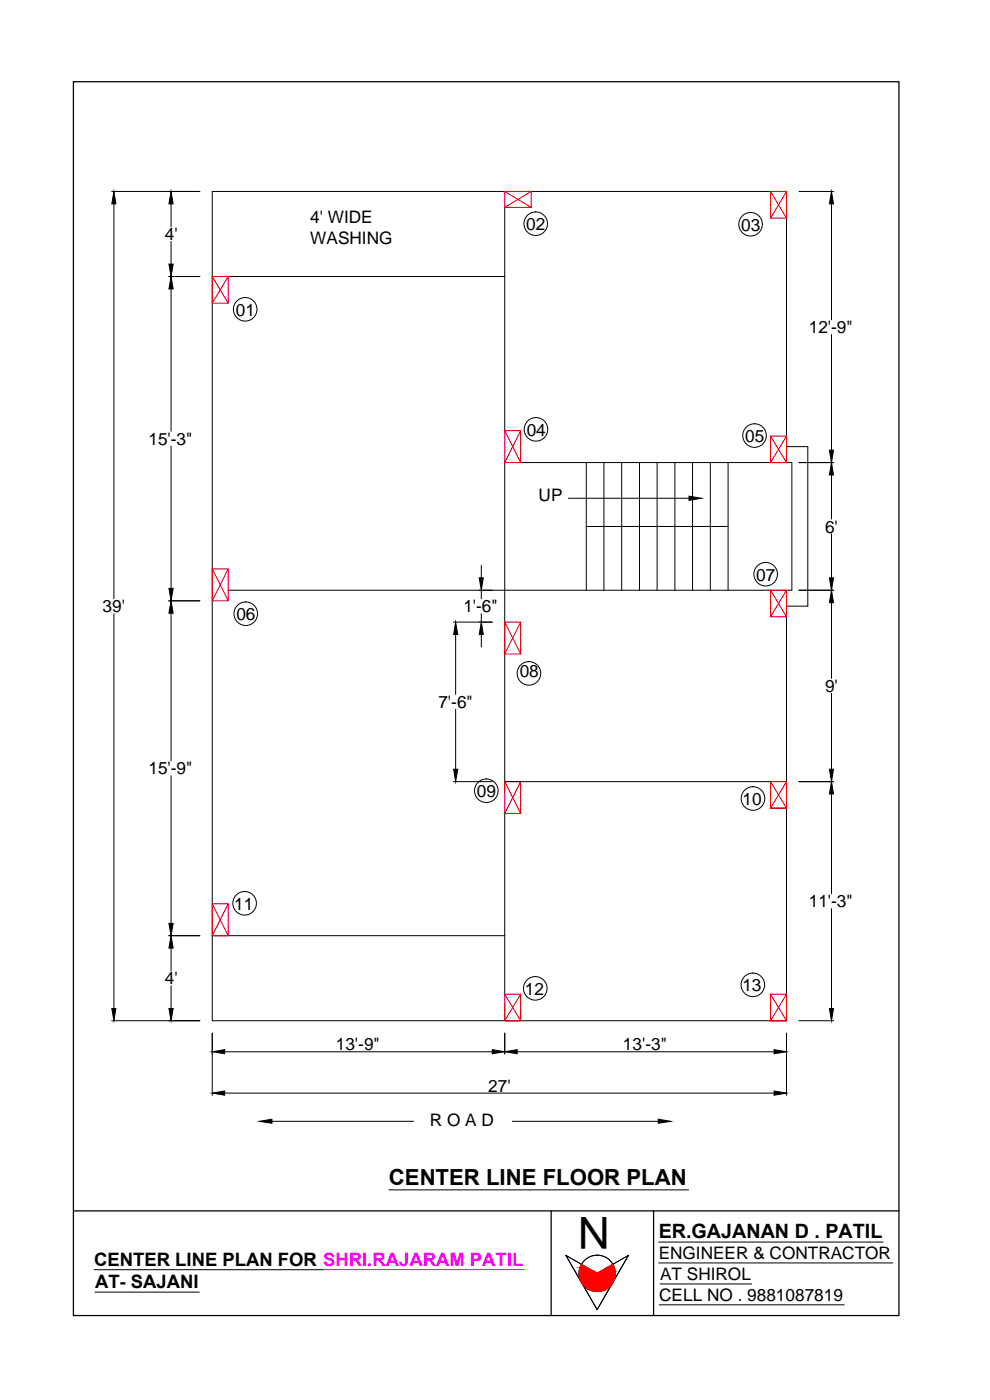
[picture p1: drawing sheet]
<svg xmlns="http://www.w3.org/2000/svg" width="297mm" height="420mm" viewBox="0 0 297 420" stroke-linecap="round" stroke-linejoin="round" font-family="sans-serif">
<!-- layer: 0 -->
<g fill="none" stroke="#000" stroke-width=".3">
<path d="M33.5 57.5h26.5M63.7 57.5h172.3v76.5h6.4v47.9h-6.4v124.4h-172.3zM239.7 57.5h10.4M34.2 61.2v118.5M51.3 61.2v6.8M51.3 72.4v6.9M151.4 62.2v67.1M249.5 61.2v34.7M50.6 83h9.4M51.3 86.7v42.7M63.7 83h87.7M249.5 100.4v34.7"/>
<path d="M51.3 133.9v42.7M151.4 138.8v99M156.2 138.8h81.4v38.3h-169.1M175.9 138.8v38.3M181.2 138.8v38.3M186.5 138.8v38.3M191.9 138.8v38.3M197.2 138.8v38.3M202.5 138.8v38.3M207.8 138.8v38.3M213.1 138.8v38.3M218.5 138.8v38.3"/>
<path d="M239.7 138.8h10.4M170.5 149.5h36.2M175.9 158h42.6M249.5 142.6v13.2M144.4 169.7v3.7M144.4 177.1v2.6M239.7 177.1h10.4M249.5 160.2v13.2M34.2 184.2v118.5M50.6 180.3h9.4M51.3 184v44.4M136.1 186.7h11.6"/>
<path d="M136.7 190.4v18M144.4 184.2v2.5M144.4 190.4v3.8M231.2 180.3v4.8M249.5 180.9v22.7M136.7 212.9v18M249.5 208.1v22.8M51.3 232.8v44.3M136.1 234.6h11.6M151.4 234.6h79.8M231.2 237.8v4.7h4.8v-3.1M239.7 234.6h10.4"/>
<path d="M249.5 238.3v29.9M151.4 244.2v54.2M249.5 272.7v30M50.6 280.8h9.4M51.3 284.5v6.9M51.3 295.8v6.9M63.7 280.8h87.7M33.5 306.3h26.5M63.7 310.1v18.6M67.4 315.7h80.3M151.4 301.6v4.7h4.8v-3.1M151.4 310.1v6.2"/>
<path d="M155.2 315.7h77.1M231.2 301.6v4.7h4.8M236 303.2v3.1M236 310.1v18.6M239.7 306.3h10.4M67.4 328.1h164.9M81.6 336.5h42.5M153.7 336.5h43.8M116.7 357.1h89.9M197.6 372.8h67.4M197.6 379h70.3M28.3 381.1h68.7"/>
<path d="M28.5 387.8h31.3M197.8 391.6h55.5M198 385.3h27.5"/>
<circle cx="160.7" cy="67.1" r="3.5"/>
<circle cx="225.2" cy="67.3" r="3.5"/>
<circle cx="73.6" cy="92.8" r="3.5"/>
<circle cx="160.8" cy="128.9" r="3.5"/>
<circle cx="226.4" cy="130.7" r="3.5"/>
<circle cx="229.7" cy="172.3" r="3.5"/>
<circle cx="73.7" cy="184.2" r="3.5"/>
<circle cx="158.7" cy="202.1" r="3.5"/>
<circle cx="145.9" cy="237.3" r="3.5"/>
<circle cx="225.9" cy="239.6" r="3.5"/>
<circle cx="73.4" cy="271.1" r="3.5"/>
<circle cx="160.6" cy="296.6" r="3.5"/>
<circle cx="225.9" cy="295.6" r="3.5"/>
</g>
<path d="M97 381.1h60.3" fill="none" stroke="#f0f" stroke-width=".3"/>
<path d="M22 24.5h247.7v370.3h-247.7zM22 363.4h247.7M165.4 363.4v31.4M196.1 363.4v31.4" fill="none" stroke="#000" stroke-width=".38"/>
<g fill="#000" stroke="#000" stroke-width=".3">
<path d="M34.2 57.5l.6 3.7h-1.3zM51.3 57.5l.7 3.7h-1.3zM50.7 79.3h1.3l-.7 3.7zM249.5 57.5l.6 3.7h-1.3zM51.3 83l.7 3.7h-1.3zM248.8 135.1h1.3l-.6 3.7zM206.7 148.9l3.8 .6-3.8 .7zM249.5 138.8l.6 3.8h-1.3zM50.7 176.6h1.3l-.7 3.7zM143.8 173.4h1.2l-.6 3.7zM248.8 173.4h1.3l-.6 3.7zM51.3 180.3l.7 3.7h-1.3z"/>
<path d="M136.7 186.7l.6 3.7h-1.2zM144.4 186.7l.6 3.7h-1.2zM249.5 177.1l.6 3.8h-1.3zM136.1 230.9h1.2l-.6 3.7zM249.5 234.6l.6 3.7h-1.3zM248.8 230.9h1.3l-.6 3.7zM50.7 277.1h1.3l-.7 3.7zM51.3 280.8l.7 3.7h-1.3zM33.5 302.7h1.3l-.6 3.6zM50.7 302.7h1.3l-.7 3.6zM63.7 315.7l3.7-.7v1.2zM147.7 315l3.7 .7-3.7 .5z"/>
<path d="M151.4 315.7l3.8-.7v1.2zM232.3 315l3.7 .7-3.7 .5zM248.8 302.7h1.3l-.6 3.6zM63.7 328.1l3.7-.7v1.3zM77.9 336.5l3.7-.6v1.2zM197.5 335.9l3.7 .6-3.7 .6zM232.3 327.4l3.7 .7-3.7 .6z"/>
</g>
<!-- layer: WALL -->
<g fill="none" stroke="#000" stroke-width=".3">
<path d="M169.8 376.7l9.4 5.5 9.4-5.5-9.4 16.3zM169.8 376.7l9.4 16.3M188.6 376.7l-9.4 16.3"/>
<circle cx="179.2" cy="382.1" r="5.4"/>
</g>
<g fill="none" stroke="#0037dd" stroke-width=".3">
<path d="M169.8 376.7l9.4 5.5 9.4-5.5"/>
<circle cx="179.2" cy="382.1" r="5.4"/>
</g>
<g fill="#0037dd" stroke="#0037dd" stroke-width=".3">
<path d="M174.4 379.4l1.7 1h-2.1z"/>
<path d="M182.2 380.4l1.7-1 .4 1z"/>
<path d="M177.1 387.2h4.1l-1 .3z"/>
<path d="M180.5 381.4h4l-2.3-1zM182.2 380.4h2.1l.2 1z"/>
<path d="M174 380.4l-.2 1h4.1zM174 380.4h2.1l1.8 1z"/>
<path d="M179.2 382.2h5.4l-4.1-.8zM180.5 381.4h4l.1 .8z"/>
<path d="M173.8 381.4v.8h5.4zM173.8 381.4h4.1l1.3 .8z"/>
<path d="M173.8 382.2l-.1 .3h10.9zM173.8 382.2h10.8v.3z"/>
<path d="M173.7 382.5l.2 1h10.6zM173.7 382.5h10.9l-.1 1z"/>
<path d="M173.9 383.5l.3 1h9.9zM173.9 383.5h10.6l-.4 1z"/>
<path d="M174.2 384.5l.5 .8h8.9zM174.2 384.5h9.9l-.5 .8z"/>
<path d="M174.7 385.3l.7 .8h7.5zM174.7 385.3h8.9l-.7 .8z"/>
<path d="M175.4 386.1l.8 .6h5.9zM175.4 386.1h7.5l-.8 .6z"/>
<path d="M176.2 386.7l.9 .5h4.1zM176.2 386.7h5.9l-.9 .5z"/>
<path d="M177.1 387.2l1 .3h2.1zM178.1 387.5h2.1z"/>
</g>
<!-- layer: HATCH -->
<g fill="#f00" stroke="#f00" stroke-width=".3">
<path d="M174.4 379.4l1.7 1h-2.1z"/>
<path d="M182.2 380.4l1.7-1 .4 1z"/>
<path d="M177.1 387.2h4.1l-1 .3z"/>
<path d="M180.5 381.4h4l-2.3-1zM182.2 380.4h2.1l.2 1z"/>
<path d="M174 380.4l-.2 1h4.1zM174 380.4h2.1l1.8 1z"/>
<path d="M179.2 382.2h5.4l-4.1-.8zM180.5 381.4h4l.1 .8z"/>
<path d="M173.8 381.4v.8h5.4zM173.8 381.4h4.1l1.3 .8z"/>
<path d="M173.8 382.2l-.1 .3h10.9zM173.8 382.2h10.8v.3z"/>
<path d="M173.7 382.5l.2 1h10.6zM173.7 382.5h10.9l-.1 1z"/>
<path d="M173.9 383.5l.3 1h9.9zM173.9 383.5h10.6l-.4 1z"/>
<path d="M174.2 384.5l.5 .8h8.9zM174.2 384.5h9.9l-.5 .8z"/>
<path d="M174.7 385.3l.7 .8h7.5zM174.7 385.3h8.9l-.7 .8z"/>
<path d="M175.4 386.1l.8 .6h5.9zM175.4 386.1h7.5l-.8 .6z"/>
<path d="M176.2 386.7l.9 .5h4.1zM176.2 386.7h5.9l-.9 .5z"/>
<path d="M177.1 387.2l1 .3h2.1zM178.1 387.5h2.1z"/>
</g>
<!-- layer: 0 -->
<g fill="none" stroke="#f00" stroke-width=".3">
<path d="M151.4 57.5h8v4.7h-8zM151.4 57.5l8 4.7M159.4 57.5l-8 4.7M231.2 57.5h4.8v8h-4.8zM231.2 57.5l4.8 8M236 57.5l-4.8 8M63.7 83h4.8v8h-4.8zM63.7 83l4.8 8M68.5 83l-4.8 8M151.4 129.3h4.8v9.5h-4.8zM151.4 129.3l4.8 9.5M156.2 129.3l-4.8 9.5"/>
<path d="M231.2 130.9h4.8v7.9h-4.8zM231.2 130.9l4.8 7.9M236 130.9l-4.8 7.9M63.7 170.7h4.8v9.6h-4.8zM63.7 170.7l4.8 9.6M68.5 170.7l-4.8 9.6M231.2 177.1h4.8v8h-4.8zM231.2 177.1l4.8 8M236 177.1l-4.8 8M151.4 186.7h4.8v9.6h-4.8zM151.4 186.7l4.8 9.6M156.2 186.7l-4.8 9.6"/>
<path d="M151.4 234.6h4.8v9.6h-4.8zM151.4 234.6l4.8 9.6M156.2 234.6l-4.8 9.6M231.2 234.6h4.8v7.9h-4.8zM231.2 234.6l4.8 7.9M236 234.6l-4.8 7.9M63.7 271.2h4.8v9.6h-4.8zM63.7 271.2l4.8 9.6M68.5 271.2l-4.8 9.6M151.4 298.4h4.8v7.9h-4.8zM151.4 298.4l4.8 7.9M156.2 298.4l-4.8 7.9"/>
<path d="M231.2 298.4h4.8v7.9h-4.8zM231.2 298.4l4.8 7.9M236 298.4l-4.8 7.9"/>
</g>
<text font-size="13.3" x="183" y="365.1" transform="rotate(-180 183 365.1)">N</text>
<text font-size="6.6" x="116.7" y="355.7">CENTER LINE FLOOR PLAN</text>
<text font-size="5.9" x="197.6" y="371.5">ER.GAJANAN D . PATIL</text>
<g font-size="5.5">
<text x="28.3" y="379.9">CENTER LINE PLAN FOR SHRI.RAJARAM PATIL</text>
<text x="28.5" y="386.6">AT- SAJANI</text>
</g>
<g font-size="5.2">
<text x="93.1" y="67">4' WIDE</text>
<text x="157.9" y="69">02</text>
<text x="222.4" y="69.2">03</text>
<text x="49.5" y="72.1">4'</text>
<text x="93.1" y="73.3">WASHING</text>
<text x="70.8" y="94.7">01</text>
<text x="242.7" y="100">12'-9&quot;</text>
<text x="158" y="130.7">04</text>
<text x="44.5" y="133.5">15'-3&quot;</text>
<text x="223.6" y="132.6">05</text>
<text x="161.6" y="150.4">UP</text>
<text x="247.5" y="159.8">6'</text>
<text x="226.9" y="174.2">07</text>
<text x="30.8" y="183.7">39'</text>
<text x="139" y="183.7">1'-6&quot;</text>
<text x="70.9" y="186.1">06</text>
<text x="155.9" y="203.2">08</text>
<text x="247.5" y="207.7">9'</text>
<text x="131.5" y="212.5">7'-6&quot;</text>
<text x="44.5" y="232.4">15'-9&quot;</text>
<text x="143.1" y="239.2">09</text>
<text x="222.8" y="241.5">10</text>
<text x="70.3" y="273">11</text>
<text x="242.7" y="272.3">11'-3&quot;</text>
<text x="49.5" y="295.5">4'</text>
<text x="157.5" y="298.5">12</text>
<text x="222.7" y="297.4">13</text>
<text x="100.8" y="315.2">13'-9&quot;</text>
<text x="186.9" y="315.2">13'-3&quot;</text>
<text x="146.5" y="327.7">27'</text>
<text x="129" y="338">R O A D</text>
<text x="197.6" y="377.9">ENGINEER &amp; CONTRACTOR</text>
<text x="198" y="384.2">AT SHIROL</text>
<text x="197.8" y="390.5">CELL NO . 9881087819</text>
</g>
</svg>
